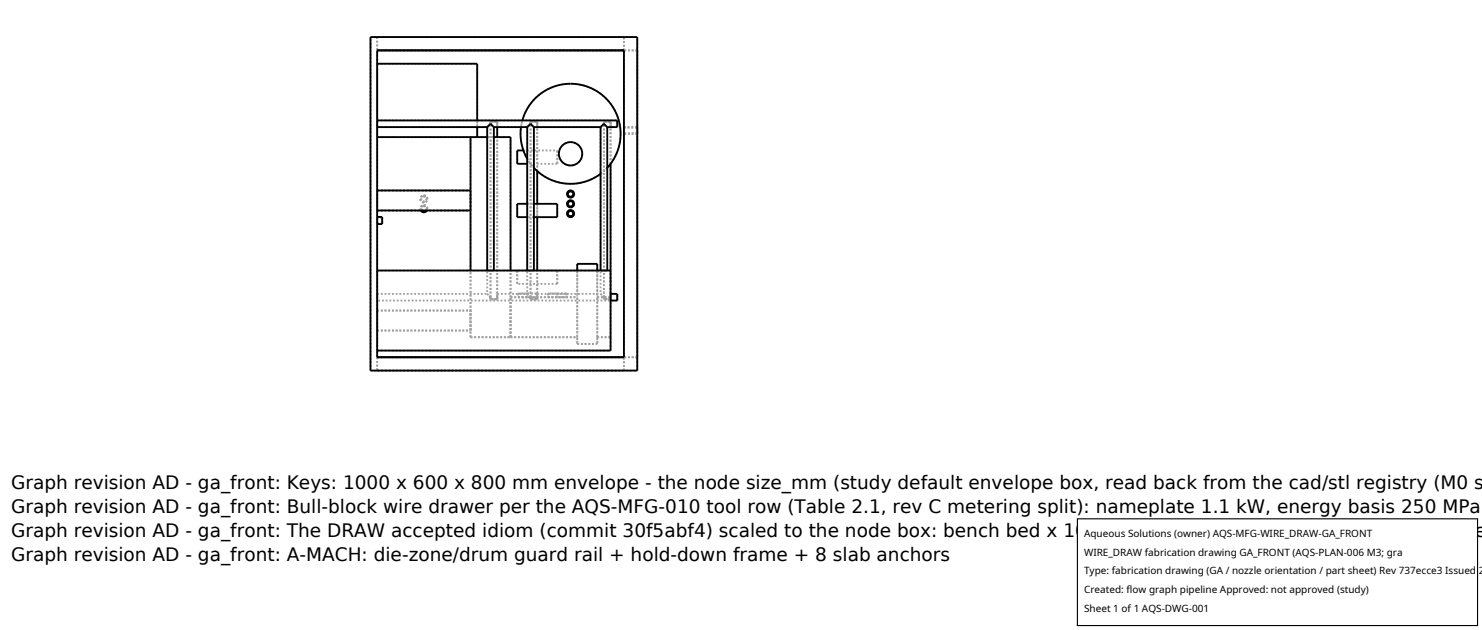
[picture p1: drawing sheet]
<svg xmlns="http://www.w3.org/2000/svg" width="212mm" height="90mm" viewBox="0 0 212 90" stroke-linecap="round" stroke-linejoin="round" font-family="sans-serif">
<g fill="none" stroke="#a0a0a0" stroke-width=".26" stroke-dasharray=".3 .3" stroke-linecap="butt">
<path d="M52.9 5.3h38.1M53.9 5.3v1.9M53.9 17.2v1M53.9 18.2v-1M53.9 19.6v-10.5M53.9 19.6h14.3M53.9 7.2h35.2M53.9 5.3h35.2M53.9 17.2h34.3M53.9 9.1h14.3M67.2 19.6h1M68.2 19.6h4.7"/>
<path d="M68.2 18.2v-1M68.2 19.6v-10.5M69.6 19.6h.9M69.6 18.2l.5-.5M69.6 18.2h-15.7M69.6 18.2v23.8M70.1 17.7l-.5 .5M70.1 17.7l.4 .5M70.1 17.7v-.3M70.1 17.4v.3M70.1 17.4h.9M71 17.4h-.9"/>
<path d="M71 17.7v-.3M71 17.7v.5M71 18.2v-.5M71 17.4v.3M74.6 17.2l-.2 1M75.3 18.2l.5-.5M75.3 18.2h-4.3M75.3 18.2v23.8M75.8 17.7l-.5 .5M75.8 17.7l.5 .5M75.8 17.7v-.3M75.8 17.4v.3"/>
<path d="M75.8 17.4h.9M76.7 17.4h-.9M76.7 17.7v-.3M76.7 17.7v.5M76.7 18.2v-.5M76.7 17.4v.3M81.5 12l-1.4 .1-1.3 .4-1.2 .6-1.1 .9-.9 1.1-.7 1.2-.4 1.4-.2 1.3 .2 1.4 .4 1.4 .6 1.2 .9 1.1 1 .9 1.3 .7 1.3 .4 1.4 .1 1.4-.1 1.3-.4 1.3-.6 1-.8 .9-1.1 .8-1.3 .4-1.4 .1-1.3-.1-1.3-.4-1.5-.6-1.2-.9-1.1-1.1-.9-1.2-.7-1.4-.4-1.4-.1M85.8 18.2l.5-.5M85.8 18.2h-9.1M85.8 18.2v23.8M86.3 17.7l-.5 .5M86.3 17.7l.4 .5"/>
<path d="M86.3 17.7v-.3M86.3 17.4v.3M86.3 17.4h.9M87.2 17.4h-.9M87.2 17.7v-.3M87.2 17.7v.5M87.2 18.2v-.5M87.2 17.4v.3M88.2 17.2v1M88.2 18.2v-1M88.2 18.2h-1M89.1 5.3h-35.2"/>
<path d="M89.1 7.2v-1.9M89.1 18.1h1.9M89.1 18.1v1M89.1 19.1v-1M89.1 18.3h1.9M89.1 18.3v.7M89.1 19v-.7M91 7.2v43.8M91 7.2h-1.9M91 18.1v1M91 19.1v-1M91 18.3v.7"/>
<path d="M91 19v-.7M91 19.1h-1.9M91 19h-1.9M53.9 38.6h28.5M53.9 31v1M53.9 32v-1M53.9 30.1v-2.9M53.9 30.1h13.3M53.9 27.2h13.3M53.9 31.1v.8M53.9 31.9v-.8M53.9 31.9h.7"/>
<path d="M54.6 31v1M54.6 31.1v.8M54.6 31.9v-.8M54.6 31.1h-.7M60.1 30.1v-.6l.4-.2M60.3 30.1l-.1-.5 .3-.2M60.5 29.3l.5 .2v.6M60.5 29.3l.4 .1 .1 .4-.1 .4-.4 .1-.3-.2-.2-.3 .2-.4 .3-.1M60.5 29.4l.4 .3-.1 .4M60.5 29.4l.3 .1 .1 .3-.1 .3-.3 .1-.2-.1-.1-.3 .1-.3 .2-.1M60.5 27.9l.4 .2 .1 .3-.1 .4-.4 .1-.4-.2-.1-.3 .2-.4 .3-.1M60.5 28l.3 .1 .1 .3-.1 .3-.3 .1-.2-.1-.1-.3 .1-.3 .2-.1"/>
<path d="M67.2 30.1v-2.9M69.6 38.6h.9M70.1 38.6h-.5M70.5 38.6h-.4M73.9 38.6h5.7M73.9 38.6v1.9M73.9 31v-1.9M73.9 23.4v-1.9M74.8 21.5h4.8M75.3 38.6h1M75.3 22.7l1 1.3M75.3 29.1h1"/>
<path d="M75.8 38.6h-.5M76.3 38.6h-.5M76.3 31h-1M76.7 31v-1.9M76.7 24.4v-6.7M79.6 38.6v1.9M79.6 31v-1.9M79.6 21.5v1.9M79.6 23.4v-1.9M79.6 23.4h-4.3M81.5 20.3l.6 .1 .5 .3 .4 .6 .2 .7-.2 .6-.4 .6-.5 .3-.6 .1-.6-.1-.6-.3-.3-.6-.2-.6 .2-.7 .3-.6 .6-.3 .6-.1M81.5 30l-.4 .1-.1 .4 .1 .3 .4 .2 .3-.1 .2-.4-.1-.3-.4-.2"/>
<path d="M81.5 30.1l-.3 .1-.1 .3 .1 .3 .3 .1 .2-.1 .2-.3-.1-.2-.3-.2M81.5 28.6l-.4 .1-.1 .4 .1 .3 .4 .2 .3-.1 .2-.4-.2-.4-.3-.1M81.5 28.7l-.3 .1-.1 .3 .1 .3 .3 .1 .2-.1 .2-.3-.1-.3-.3-.1M81.5 27.2l-.4 .1-.1 .4 .1 .4 .4 .1 .3-.1 .2-.4-.1-.3-.4-.2M81.5 27.3l-.3 .1-.1 .3 .1 .3 .3 .1 .2-.1 .2-.3-.1-.3-.3-.1M82.4 38.6v3.8M82.4 37.7h2.9M85.3 38.6h-2.9M85.3 38.6h1.9M85.3 38.6v3.8M85.8 38.6h.9M85.8 24.8l.9-.8"/>
<path d="M86.3 38.6h-.5M86.7 38.6h-.4M87.2 23.4v-5.7M52.9 52.9h38.1M52.9 52.9v-47.6M53.9 50.1h33.3M53.9 50.1v-11.5M53.9 51v1.9M53.9 51v-43.8M53.9 47.2v-2.9M53.9 42v.9M53.9 42.9v-.9"/>
<path d="M53.9 52.9h35.2M53.9 51h35.2M53.9 47.2h13.3M53.9 44.3h13.3M53.9 42h15.7M67.2 48.2h5.7M67.2 48.2v-9.6M67.2 48.2v-28.6M67.2 47.2v-2.9M69.6 42l.5 .4M70.1 42.4v.3M70.1 42.7v-.3"/>
<path d="M70.1 42.4l-.5-.4M70.1 42.4v-24.7M70.1 42.7h.9M71 42.7h-.9M71 42.4v.3M71 42v.4M71 42h4.3M71 42.4v-.4M71 42.7v-.3M71 42.4v-22.8M71 42.4v-24.7M72.9 48.2h9.5"/>
<path d="M72.9 48.2v-5.8M72.9 42.4h9.5M72.9 42.4v-3.8M72.9 42.4v-22.8M73.9 40.5v-1.9M74 42.4h2.6M74 41.9h1.3M74 41.9v.5M75.3 42.4h-1.3M75.3 41.9v.5M75.3 41.9h1.3M75.3 42l.5 .4"/>
<path d="M75.8 42.4v.3M75.8 42.7v-.3M75.8 42.4l-.5-.4M75.8 42.4v-24.7M75.8 42.7h.9M76.6 42.4h-1.3M76.6 41.9h-2.6M76.6 41.9v.5M76.7 42.7h-.9M76.7 42.4v.3M76.7 42v.4M76.7 42h9.1"/>
<path d="M76.7 42.4v-.4M76.7 42.7v-.3M76.7 42.4v-3.8M76.7 42.4v-24.7M78.3 42.4h2.6M78.3 41.9h1.3M78.3 41.9v.5M79.6 42.4h-1.3M79.6 41.9v.5M79.6 41.9h1.3M79.6 40.5v-1.9M79.6 40.5h-5.7"/>
<path d="M80.9 42.4h-1.3M80.9 41.9h-2.6M80.9 41.9v.5M82.4 48.2v-5.8M82.4 48.2v.9M82.4 49.1v-11.4M82.4 49.1h2.9M85.3 48.2v.9M85.3 48.2h1.9M85.3 49.1v-11.4M85.3 48.2v-5.8M85.3 42.4h1.9"/>
<path d="M85.8 42l.5 .4M86.3 42.4v.3M86.3 42.7v-.3M86.3 42.4l-.5-.4M86.3 42.4v-24.7M86.3 42.7h.9M87.2 50.1v-1.9M87.2 42.4v-3.8M87.2 48.2v-5.8M87.2 42v.9M87.2 42.9v-.9M87.2 42.7h-.9"/>
<path d="M87.2 42.4v.3M87.2 42v.4M87.2 42h1M87.2 42.4v-.4M87.2 42.7v-.3M87.2 42.4v-24.7M88.2 42.9v-.9M88.2 42v.9M88.2 42.9h-34.3M89.1 52.9h-35.2M89.1 52.9v-1.9M89.1 51v-43.8"/>
<path d="M91 52.9v-47.6M91 51v-43.8M91 51h-1.9"/>
</g>
<g fill="none" stroke="#000" stroke-width=".26">
<path d="M52.9 5.3h38.1v47.6h-38.1zM53.9 19.6h15.7M53.9 7.2h35.2v43.8h-35.2zM53.9 17.2h34.3v1h-1.5M53.9 9.1h14.3v8.1M53.9 18.2h15.7M67.2 19.6v19M68.2 18.2v1.4M69.6 18.2l.5-.5 .4 .5M69.6 18.2v20.4M70.5 19.6h2.4v19M70.5 18.2v20.4"/>
<path d="M70.5 18.2h4.8M71 18.2v1.4M74.4 18.2l-.1 1 .2 1.2 .3 1.3 .5 1M74.6 17.2l.6-1.4 .9-1.4 1.2-1.1 1.5-.8 1.5-.4 1.6-.1 1.6 .3 1.5 .6 1.3 .9 1.1 1.2 .7 1.3 .4 1.7 .1 1.7-.3 1.5-.7 1.6-.9 1.2M75.3 18.2l.5-.5 .5 .5M75.3 18.2v20.4M76.3 18.2v20.4M76.3 18.2h9.5M85.8 18.2l.5-.5 .4 .5M85.8 18.2v20.4M86.7 18.2v20.4M53.9 38.6h33.3"/>
<path d="M53.9 31h.7v1h-.7M53.9 30.1h13.3M53.9 27.2h13.3M60.1 30.1l.4 .2h.3l.2-.2M60.3 30.1l.2 .1 .3-.1M74.8 21.5h-.9v1.9h1.4M75.3 29.1h-1.4v1.9h1.4M76.3 24l1 .9 1.1 .6 1.1 .5 1.3 .2h1.3l1.3-.2 1.2-.5 1.2-.7M76.3 29.1h3.3v1.9h-3.3M76.7 24.4v4.7M76.7 31v7.6M82.4 38.6v-.9h2.9v.9"/>
<path d="M87.2 23.4v26.7h-33.3M87.2 42h1v.9h-1"/>
<circle cx="81.5" cy="29.1" r=".51"/>
<circle cx="81.5" cy="30.5" r=".51"/>
<circle cx="81.5" cy="29.1" r=".38"/>
<circle cx="81.5" cy="22" r="1.67"/>
<circle cx="81.5" cy="30.5" r=".38"/>
<circle cx="81.5" cy="27.7" r=".51"/>
<circle cx="81.5" cy="27.7" r=".38"/>
</g>
<path d="M153.9 74.1h57.1v15.2h-57.1z" fill="#fff" stroke="#000" stroke-width=".16"/>
<g font-size="2.6">
<text x="1.6" y="69.8">Graph revision AD - ga_front: Keys: 1000 x 600 x 800 mm envelope - the node size_mm (study default envelope box, read back from the cad/stl registry (M0 s</text>
<text x="1.6" y="73.3">Graph revision AD - ga_front: Bull-block wire drawer per the AQS-MFG-010 tool row (Table 2.1, rev C metering split): nameplate 1.1 kW, energy basis 250 MPa</text>
<text x="1.6" y="76.7">Graph revision AD - ga_front: The DRAW accepted idiom (commit 30f5abf4) scaled to the node box: bench bed x 100..700, die stand -X with the carbide die se</text>
<text x="1.6" y="80.2">Graph revision AD - ga_front: A-MACH: die-zone/drum guard rail + hold-down frame + 8 slab anchors</text>
</g>
<g font-size="1.4">
<text x="154.8" y="76.6">Aqueous Solutions (owner) AQS-MFG-WIRE_DRAW-GA_FRONT</text>
<text x="154.8" y="79.3">WIRE_DRAW fabrication drawing GA_FRONT (AQS-PLAN-006 M3; gra</text>
<text x="154.8" y="82">Type: fabrication drawing (GA / nozzle orientation / part sheet) Rev 737ecce3 Issued 2</text>
<text x="154.8" y="84.7">Created: flow graph pipeline Approved: not approved (study)</text>
<text x="154.8" y="87.4">Sheet 1 of 1 AQS-DWG-001</text>
</g>
</svg>
